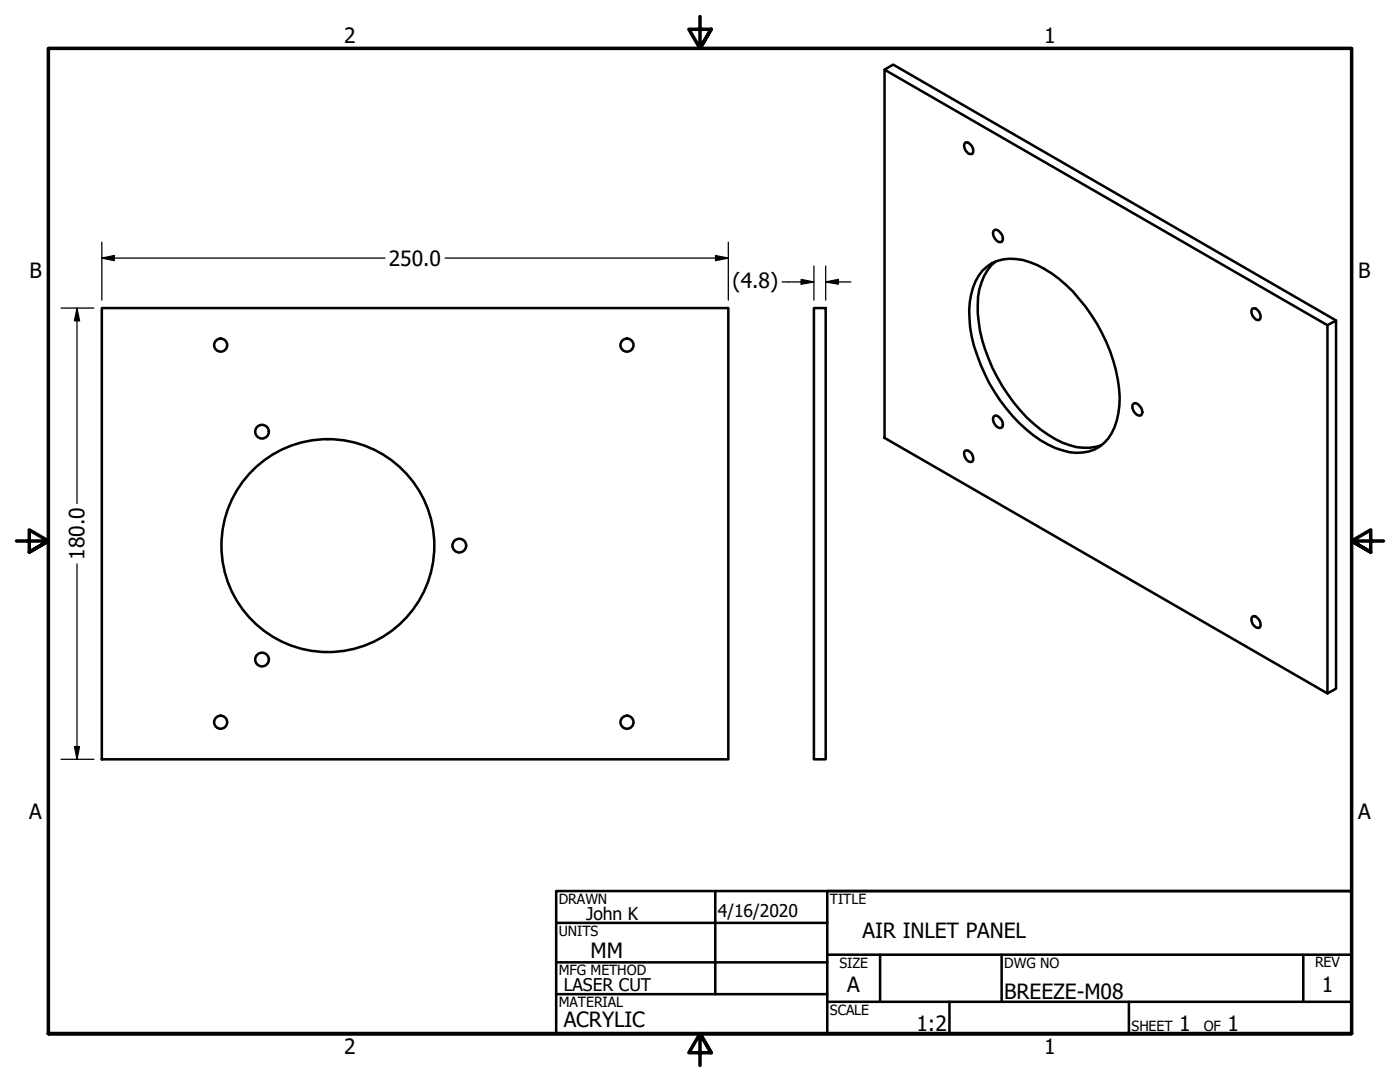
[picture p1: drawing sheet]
<svg xmlns="http://www.w3.org/2000/svg" width="279mm" height="216mm" viewBox="0 0 279 216" stroke-linecap="round" stroke-linejoin="round" font-family="sans-serif">
<!-- layer: Visible (ANSI) -->
<g fill="none" stroke="#000" stroke-width=".51">
<path d="M176.5 13.9l88.4 51v73.5l-88.4-51zM176.5 13.9l1.7-1 88.4 51M192.7 28.4a1.52 1.52 0 0 1 1.3 2.3 1.52 1.52 0 0 1-1.3-2.3zM196.1 54a8.5 8.5 0 0 1 9.4-1.7 24.9 24.9 0 0 1 11.2 8.9 32.9 32.9 0 0 1 6.8 18 12.7 12.7 0 0 1-3.2 9.2 8 8 0 0 1-8.3 1.5 23.4 23.4 0 0 1-11.1-8.4 33.5 33.5 0 0 1-7.4-17.9 13.5 13.5 0 0 1 2.6-9.6zM198.3 46a.8 .8 0 0 1 1.3 .4 1.45 1.45 0 0 1 .3 1.9 1.6 1.6 0 0 1-1.7-1.9zM198.7 52.2a10.5 10.5 0 0 0-3.6 8.6 31.9 31.9 0 0 0 7.2 19.5 24.4 24.4 0 0 0 11.2 8.5 10 10 0 0 0 6.3 0M20.3 61.5h125.1v90h-125.1zM162.4 61.5h2.4v90h-2.4zM250 61.5a1.52 1.52 0 0 1 1.3 2.3 1.52 1.52 0 0 1-1.3-2.3zM264.9 64.9l1.7-1v73.5l-1.7 1M192.7 89.9a1.46 1.46 0 0 1 1.3 2.2 1.49 1.49 0 0 1-1.3-2.2zM198.3 83.1a.8 .8 0 0 1 1.3 .3 1.45 1.45 0 0 1 .3 1.9 1.6 1.6 0 0 1-1.7-1.9z"/>
<path d="M226.1 80.6a.8 .8 0 0 1 1.3 .4 1.45 1.45 0 0 1 .3 1.9 1.62 1.62 0 0 1-1.7-2zM250 123a1.52 1.52 0 0 1 1.3 2.3 1.52 1.52 0 0 1-1.3-2.3z"/>
<circle cx="44" cy="68.9" r="1.3"/>
<circle cx="125.1" cy="68.9" r="1.3"/>
<circle cx="52.3" cy="86.1" r="1.37"/>
<circle cx="65.4" cy="108.9" r="21.2"/>
<circle cx="91.7" cy="108.9" r="1.37"/>
<circle cx="52.3" cy="131.6" r="1.37"/>
<circle cx="44" cy="144.1" r="1.3"/>
<circle cx="125.1" cy="144.1" r="1.3"/>
</g>
<!-- layer: Border (ANSI) -->
<path d="M139.7 3.3v6.4l-2.2-3.9h4.4l-2.2 3.9 2.2-3.9M3.3 107.9h6.4l-3.9-2.2v4.5l3.9-2.3-3.9 2.3M276.1 107.9h-6.4l3.9-2.2v4.5l-3.9-2.3 3.9 2.3M9.7 206.2v-196.5h260v196.5h-260h260M141.9 210.1l-2.2-3.9 2.2 3.9h-4.4l2.2-3.9v6.4" fill="none" stroke="#000" stroke-width=".7"/>
<!-- layer: Title (ANSI) -->
<g fill="none" stroke="#000" stroke-width=".51">
<path d="M111 177.8h158.7v28.4h-158.7zM142.7 177.8v20.6M269.7 177.8h-104.6v28.4M111 184.1h54.1M111 192h54.1M111 198.4h54.1M165.1 190.5h104.6M165.1 199.9h104.6M175.6 190.5v9.4M189.5 199.9v6.3M199.9 190.5v9.4M225.3 199.9v6.3"/>
<path d="M260.1 190.5v9.4"/>
</g>
<!-- layer: Dimension (ANSI) -->
<g fill="none" stroke="#000" stroke-width=".25">
<path d="M20.3 51.5l2.5-.5v1zM20.3 51.5h56.5M20.3 48.3v11.6M88.8 51.5h56.6M142.8 51l2.6 .5-2.6 .5zM145.4 48.3v11.6M156.1 56.3h6.3M159.9 55.8l2.5 .5-2.5 .4zM162.4 53.1v6.8M164.8 56.3l2.5-.5v.9zM164.8 56.3h5M164.8 53.1v6.8"/>
<path d="M12.2 61.5h6.5M15.4 61.5l.5 2.5h-1zM15.4 61.5v39M15.4 112.5v39M12.2 151.5h6.5M14.9 149h1l-.5 2.5z"/>
</g>
<g fill="#000">
<path d="M20.3 51.5l2.5-.5v1z" fill-rule="evenodd"/>
<path d="M142.8 51l2.6 .5-2.6 .5z" fill-rule="evenodd"/>
<path d="M159.9 55.8l2.5 .5-2.5 .4z" fill-rule="evenodd"/>
<path d="M164.8 56.3l2.5-.5v.9z" fill-rule="evenodd"/>
<path d="M15.4 61.5l.5 2.5h-1z" fill-rule="evenodd"/>
<path d="M14.9 149h1l-.5 2.5z" fill-rule="evenodd"/>
</g>
<g font-size="4.2">
<text x="68.7" y="8.6">2</text>
<text x="208.4" y="8.6">1</text>
<text x="77.6" y="53">250.0</text>
<text x="5.9" y="55.5">B</text>
<text x="146.2" y="57.4">(4.8)</text>
<text x="271.1" y="55.5">B</text>
<text x="16.9" y="111.7" transform="rotate(-90 16.9 111.7)">180.0</text>
<text x="5.8" y="163.4">A</text>
<text x="271" y="163.4">A</text>
<text x="117.9" y="191.1">MM</text>
<text x="172.1" y="187.2">AIR INLET PANEL</text>
<text x="169.1" y="198">A</text>
<text x="263.8" y="198">1</text>
<text x="200.4" y="199.3">BREEZE-M08</text>
<text x="112.5" y="204.9">ACRYLIC</text>
<text x="182.9" y="205.7">1:2</text>
<text x="235.3" y="205.7">1</text>
<text x="245" y="205.7">1</text>
<text x="68.7" y="210.3">2</text>
<text x="208.4" y="210.3">1</text>
</g>
<g font-size="3.5">
<text x="117" y="183.6">John K</text>
<text x="143.3" y="183.1">4/16/2020</text>
<text x="112.5" y="197.7">LASER CUT</text>
</g>
<g font-size="2.8">
<text x="111.5" y="180.3">DRAWN</text>
<text x="165.6" y="180.3">TITLE</text>
<text x="111.5" y="186.8">UNITS</text>
<text x="111.5" y="194.6">MFG METHOD</text>
<text x="167.5" y="193.1">SIZE</text>
<text x="200.4" y="193.1">DWG NO</text>
<text x="262.4" y="193">REV</text>
<text x="111.5" y="200.9">MATERIAL</text>
<text x="165.6" y="202.5">SCALE</text>
<text x="225.8" y="205.7">SHEET</text>
<text x="240.2" y="205.7">OF</text>
</g>
</svg>
